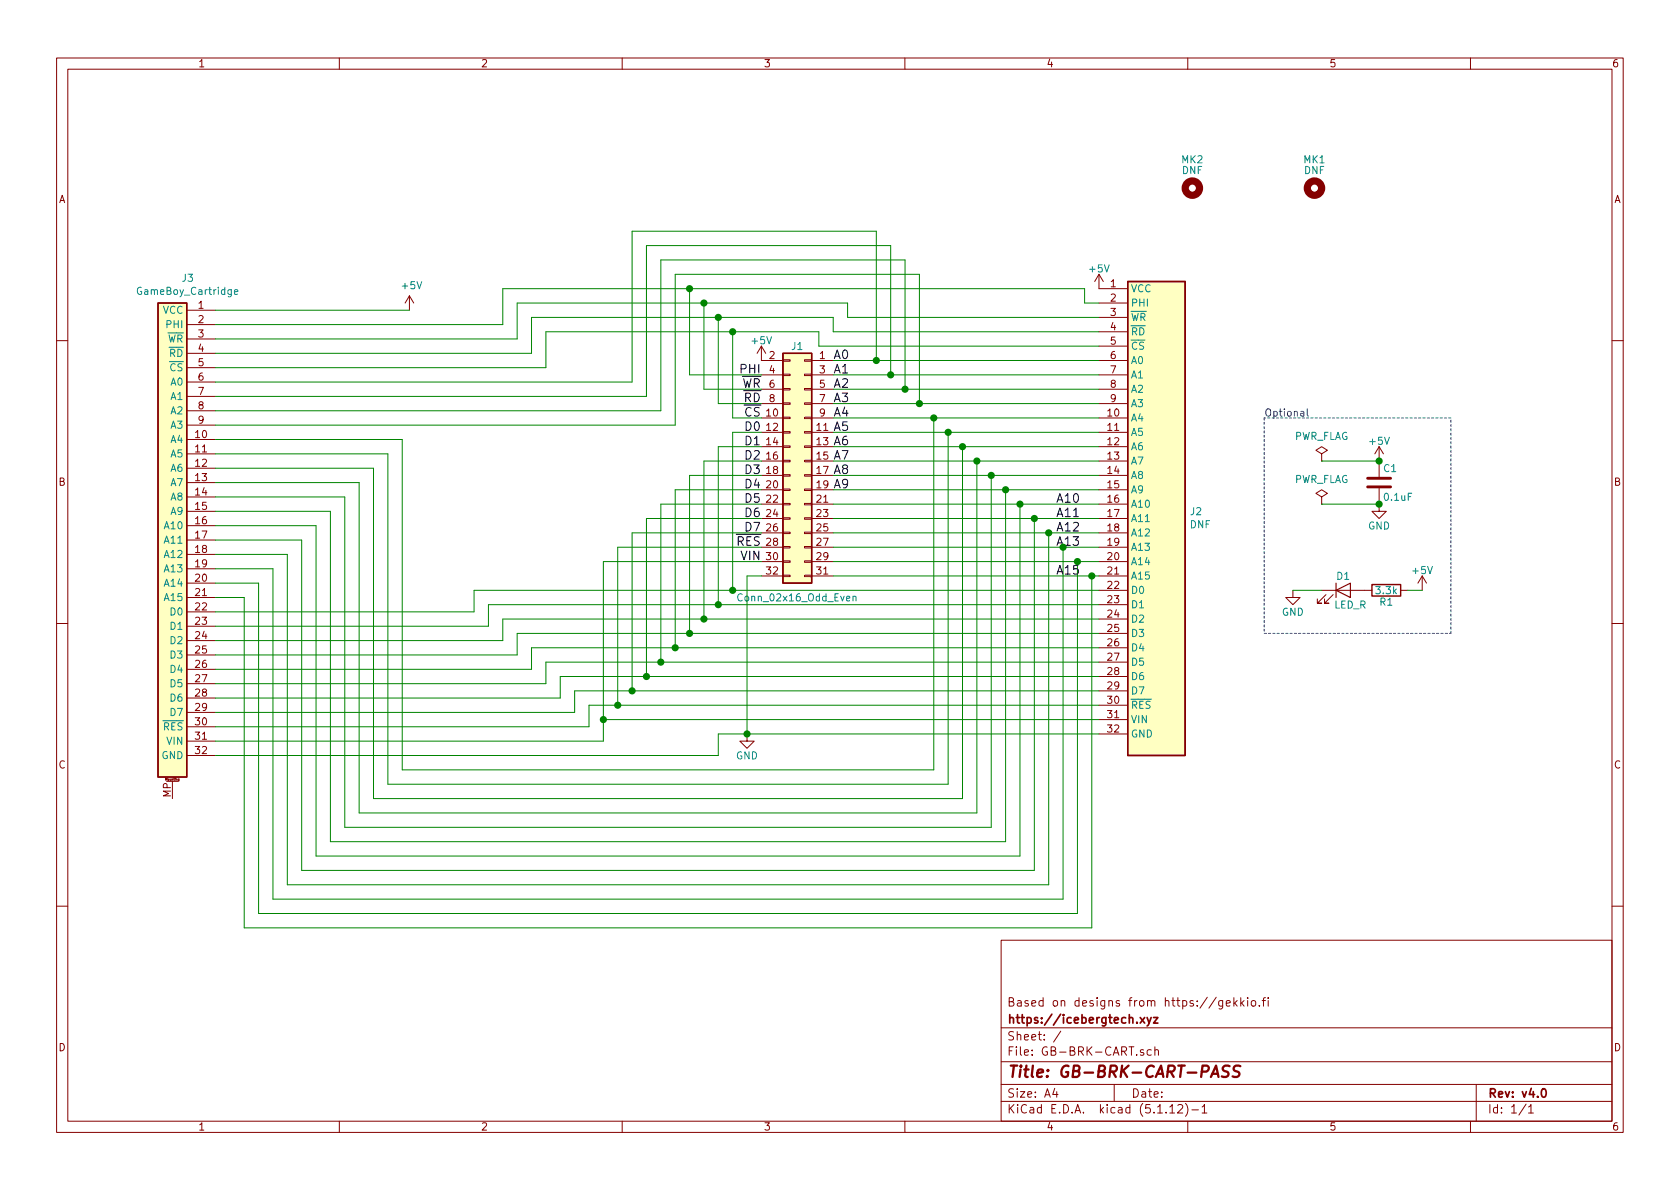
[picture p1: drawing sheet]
EESchema Schematic File Version 4
EELAYER 30 0
EELAYER END
$Descr A4 11693 8268
encoding utf-8
Sheet 1 1
Title "GB-BRK-CART-PASS"
Date ""
Rev "v4.0"
Comp "https://icebergtech.xyz"
Comment1 "Based on designs from https://gekkio.fi"
Comment2 ""
Comment3 ""
Comment4 ""
$EndDescr
$Comp
L Connector_Generic:Conn_02x16_Odd_Even J1
U 1 1
P 5600 3200
F 0 "J1" H 5650 4000 50  0000 C CNN
F 1 "Conn_02x16_Odd_Even" H 5650 2250 50  0000 C CNN
F 2 "Connector_PinHeader_2.54mm:PinHeader_2x16_P2.54mm_Vertical_SMD" H 5600 3200 50  0001 C CNN
F 3 "" H 5600 3200 50  0001 C CNN
F 4 "Molex" H 5700 4150 50  0001 C CNN "MFR"
F 5 "15-91-0800" H 5800 4250 50  0001 C CNN "MPN"
F 6 "Mouser" H 5900 4350 50  0001 C CNN "SPR"
F 7 "538-15-91-0800" H 6000 4450 50  0001 C CNN "SPN"
F 8 "" H 0   0   50  0001 C CNN "Rating"
	1    5600 3200
	-1   0    0    -1  
$EndComp
$Comp
L Device:R R1
U 1 1
P 9650 4100
F 0 "R1" V 9730 4100 50  0000 C CNN
F 1 "3.3k" V 9650 4100 50  0000 C CNN
F 2 "Resistor_SMD:R_0603_1608Metric" V 9580 4100 50  0001 C CNN
F 3 "" H 9650 4100 50  0001 C CNN
F 4 "Vishay" H 1400 -150 50  0001 C CNN "MFR"
F 5 "CRCW06033K30JNEB" H 1400 -150 50  0001 C CNN "MPN"
F 6 "Mouser" H 1400 -150 50  0001 C CNN "SPR"
F 7 "71-CRCW06033K30JNEB" H 1400 -150 50  0001 C CNN "SPN"
F 8 "1/10W 5%" V 9650 4100 60  0001 C CNN "Rating"
	1    9650 4100
	0    1    1    0   
$EndComp
$Comp
L Device:LED D1
U 1 1
P 9350 4100
F 0 "D1" H 9350 4200 50  0000 C CNN
F 1 "LED_R" H 9400 4000 50  0000 C CNN
F 2 "LED_SMD:LED_0603_1608Metric" H 9350 4100 50  0001 C CNN
F 3 "" H 9350 4100 50  0001 C CNN
F 4 "Wurth Electronics" H 1400 -150 50  0001 C CNN "MFR"
F 5 "150060SS75000" H 1400 -150 50  0001 C CNN "MPN"
F 6 "Mouser" H 1400 -150 50  0001 C CNN "SPR"
F 7 "710-150060SS75000" H 1400 -150 50  0001 C CNN "SPN"
F 8 "" H 1400 1100 50  0001 C CNN "Rating"
	1    9350 4100
	1    0    0    -1  
$EndComp
$Comp
L power:GND #PWR02
U 1 1
P 5200 5100
F 0 "#PWR02" H 5200 4850 50  0001 C CNN
F 1 "GND" H 5200 4950 50  0000 C CNN
F 2 "" H 5200 5100 50  0001 C CNN
F 3 "" H 5200 5100 50  0001 C CNN
	1    5200 5100
	1    0    0    -1  
$EndComp
$Comp
L power:GND #PWR03
U 1 1
P 9600 3500
F 0 "#PWR03" H 9600 3250 50  0001 C CNN
F 1 "GND" H 9600 3350 50  0000 C CNN
F 2 "" H 9600 3500 50  0001 C CNN
F 3 "" H 9600 3500 50  0001 C CNN
	1    9600 3500
	1    0    0    -1  
$EndComp
$Comp
L power:+5V #PWR04
U 1 1
P 5300 2500
F 0 "#PWR04" H 5300 2350 50  0001 C CNN
F 1 "+5V" H 5300 2640 50  0000 C CNN
F 2 "" H 5300 2500 50  0001 C CNN
F 3 "" H 5300 2500 50  0001 C CNN
	1    5300 2500
	1    0    0    -1  
$EndComp
$Comp
L power:+5V #PWR06
U 1 1
P 9600 3200
F 0 "#PWR06" H 9600 3050 50  0001 C CNN
F 1 "+5V" H 9600 3340 50  0000 C CNN
F 2 "" H 9600 3200 50  0001 C CNN
F 3 "" H 9600 3200 50  0001 C CNN
	1    9600 3200
	1    0    0    -1  
$EndComp
$Comp
L power:GND #PWR07
U 1 1
P 9000 4100
F 0 "#PWR07" H 9000 3850 50  0001 C CNN
F 1 "GND" H 9000 3950 50  0000 C CNN
F 2 "" H 9000 4100 50  0001 C CNN
F 3 "" H 9000 4100 50  0001 C CNN
	1    9000 4100
	1    0    0    -1  
$EndComp
$Comp
L Mechanical:Mounting_Hole MK1
U 1 1
P 9150 1300
F 0 "MK1" H 9150 1500 50  0000 C CNN
F 1 "DNF" H 9150 1425 50  0000 C CNN
F 2 "Gekkio_MountingHole:MountingHole_7.2mm" H 9150 1300 50  0001 C CNN
F 3 "" H 9150 1300 50  0001 C CNN
F 4 "" H 1550 0   50  0001 C CNN "MFR"
F 5 "" H 1550 0   50  0001 C CNN "MPN"
F 6 "" H 1550 0   50  0001 C CNN "Rating"
F 7 "" H 1550 0   50  0001 C CNN "SPN"
F 8 "" H 1550 0   50  0001 C CNN "SPR"
	1    9150 1300
	1    0    0    -1  
$EndComp
$Comp
L Mechanical:Mounting_Hole MK2
U 1 1
P 8300 1300
F 0 "MK2" H 8300 1500 50  0000 C CNN
F 1 "DNF" H 8300 1425 50  0000 C CNN
F 2 "Gekkio_MountingHole:MountingHole_2.3mm" H 8300 1300 50  0001 C CNN
F 3 "" H 8300 1300 50  0001 C CNN
F 4 "" H 0   0   50  0001 C CNN "MFR"
F 5 "" H 0   0   50  0001 C CNN "MPN"
F 6 "" H 0   0   50  0001 C CNN "Rating"
F 7 "" H 0   0   50  0001 C CNN "SPN"
F 8 "" H 0   0   50  0001 C CNN "SPR"
	1    8300 1300
	1    0    0    -1  
$EndComp
Text Label 7350 4000 0    60   ~ 0
A15
Text Label 7350 3800 0    60   ~ 0
A13
Text Label 7350 3700 0    60   ~ 0
A12
Text Label 7350 3600 0    60   ~ 0
A11
Text Label 5800 3400 0    60   ~ 0
A9
Text Label 5800 3300 0    60   ~ 0
A8
Text Label 5800 3200 0    60   ~ 0
A7
Text Label 5800 3100 0    60   ~ 0
A6
Text Label 5800 3000 0    60   ~ 0
A5
Text Label 5800 2900 0    60   ~ 0
A4
Text Label 5800 2800 0    60   ~ 0
A3
Text Label 5800 2700 0    60   ~ 0
A2
Text Label 5800 2600 0    60   ~ 0
A1
Text Label 5800 2500 0    60   ~ 0
A0
Text Label 5300 2600 2    60   ~ 0
PHI
Text Label 5300 2700 2    60   ~ 0
~WR
Text Label 5300 2800 2    60   ~ 0
~RD
Text Label 5300 2900 2    60   ~ 0
~CS
Text Label 5300 3000 2    60   ~ 0
D0
Text Label 5300 3100 2    60   ~ 0
D1
Text Label 5300 3200 2    60   ~ 0
D2
Text Label 5300 3300 2    60   ~ 0
D3
Text Label 5300 3400 2    60   ~ 0
D4
Text Label 5300 3500 2    60   ~ 0
D5
Text Label 5300 3600 2    60   ~ 0
D6
Text Label 5300 3700 2    60   ~ 0
D7
Text Label 5300 3800 2    60   ~ 0
~RES
Text Label 5300 3900 2    60   ~ 0
VIN
Wire Wire Line
	5800 2900 6500 2900
Wire Wire Line
	7650 3000 6600 3000
Wire Wire Line
	5800 3100 6700 3100
Wire Wire Line
	7650 3200 6800 3200
Wire Wire Line
	5800 3300 6900 3300
Wire Wire Line
	7650 3600 7200 3600
Wire Wire Line
	5800 3700 7300 3700
Wire Wire Line
	4800 2600 5300 2600
Wire Wire Line
	5300 3000 5100 3000
Wire Wire Line
	5000 4200 5000 3100
Wire Wire Line
	5000 3100 5300 3100
Wire Wire Line
	4900 4300 4900 3200
Wire Wire Line
	4900 3200 5300 3200
Wire Wire Line
	4800 4400 4800 3300
Wire Wire Line
	4800 3300 5300 3300
Wire Wire Line
	4700 4500 4700 3400
Wire Wire Line
	4700 3400 5300 3400
Wire Wire Line
	4600 4600 4600 3500
Wire Wire Line
	4600 3500 5300 3500
Wire Wire Line
	4500 4700 4500 3600
Wire Wire Line
	4500 3600 5300 3600
Wire Wire Line
	4400 4800 4400 3700
Wire Wire Line
	4400 3700 5300 3700
Wire Wire Line
	4300 4900 4300 3800
Wire Wire Line
	4200 5000 4200 3900
Wire Wire Line
	5200 5100 7650 5100
Wire Wire Line
	7650 2400 5700 2400
Wire Wire Line
	5700 2400 5700 2300
Wire Wire Line
	5700 2300 5100 2300
Wire Wire Line
	5100 2300 5100 2900
Wire Wire Line
	7650 2300 5800 2300
Wire Wire Line
	5800 2300 5800 2200
Wire Wire Line
	5800 2200 5000 2200
Wire Wire Line
	7650 2200 5900 2200
Wire Wire Line
	7650 2100 7550 2100
Wire Wire Line
	7650 4100 5100 4100
Wire Wire Line
	5100 4100 5100 3000
Wire Wire Line
	5000 4200 7650 4200
Wire Wire Line
	4900 4300 7650 4300
Wire Wire Line
	4800 4400 7650 4400
Wire Wire Line
	4700 4500 7650 4500
Wire Wire Line
	4600 4600 7650 4600
Wire Wire Line
	4500 4700 7650 4700
Wire Wire Line
	4400 4800 7650 4800
Wire Wire Line
	4200 5000 7650 5000
Wire Wire Line
	5200 4000 5200 5100
Wire Wire Line
	9900 4100 9800 4100
Wire Wire Line
	9200 4100 9000 4100
Connection ~ 5200 5100
Wire Wire Line
	5000 2800 5300 2800
Wire Wire Line
	4900 2700 5300 2700
Wire Wire Line
	5100 2900 5300 2900
Wire Wire Line
	4300 4900 7650 4900
$Comp
L power:+5V #PWR05
U 1 1
P 9900 4100
F 0 "#PWR05" H 9900 3950 50  0001 C CNN
F 1 "+5V" H 9900 4240 50  0000 C CNN
F 2 "" H 9900 4100 50  0001 C CNN
F 3 "" H 9900 4100 50  0001 C CNN
	1    9900 4100
	1    0    0    -1  
$EndComp
Connection ~ 9600 3200
$Comp
L power:PWR_FLAG #FLG0101
U 1 1
P 9200 3200
F 0 "#FLG0101" H 9200 3275 50  0001 C CNN
F 1 "PWR_FLAG" H 9200 3374 50  0000 C CNN
F 2 "" H 9200 3200 50  0001 C CNN
F 3 "" H 9200 3200 50  0001 C CNN
	1    9200 3200
	1    0    0    -1  
$EndComp
$Comp
L power:PWR_FLAG #FLG0102
U 1 1
P 9200 3500
F 0 "#FLG0102" H 9200 3575 50  0001 C CNN
F 1 "PWR_FLAG" H 9200 3674 50  0000 C CNN
F 2 "" H 9200 3500 50  0001 C CNN
F 3 "" H 9200 3500 50  0001 C CNN
	1    9200 3500
	1    0    0    -1  
$EndComp
$Comp
L Device:C C1
U 1 1
P 9600 3350
F 0 "C1" H 9625 3450 50  0000 L CNN
F 1 "0.1uF" H 9625 3250 50  0000 L CNN
F 2 "Capacitor_SMD:C_0603_1608Metric" H 9638 3200 50  0001 C CNN
F 3 "" H 9600 3350 50  0001 C CNN
F 4 "AVX" H 200 50  50  0001 C CNN "MFR"
F 5 "06035C104KAT4A" H 200 50  50  0001 C CNN "MPN"
F 6 "Mouser" H 200 50  50  0001 C CNN "SPR"
F 7 "581-06035C104KAT4A" H 200 50  50  0001 C CNN "SPN"
F 8 "16V X5R" H 9600 3350 60  0001 C CNN "Rating"
	1    9600 3350
	1    0    0    -1  
$EndComp
Wire Wire Line
	9200 3200 9600 3200
Wire Wire Line
	9200 3500 9600 3500
Connection ~ 9600 3500
Wire Notes Line
	8800 2900 8800 4400
Wire Notes Line
	8800 4400 10100 4400
Wire Notes Line
	10100 4400 10100 2900
Wire Notes Line
	10100 2900 8800 2900
Text Notes 8800 2900 0    50   ~ 0
Optional
$Comp
L Gekkio_Connector_Specialized:GameBoy_Cartridge_MountingPin J3
U 1 1
P 1200 3750
F 0 "J3" H 1093 5575 50  0000 C CNN
F 1 "GameBoy_Cartridge" H 1093 5484 50  0000 C CNN
F 2 "Gekkio_Connector_PCBEdge:GameBoy_Cartridge_AGS_1x32-1MP_P1.50mm_Socket_Horizontal" H 1200 1950 50  0001 C CNN
F 3 "" H 1200 3750 50  0001 L CNN
	1    1200 3750
	-1   0    0    -1  
$EndComp
$Comp
L GB-BRK-CART-rescue:GameBoy_Cartridge-Gekkio_Connector_Specialized J2
U 1 1
P 8050 3600
F 0 "J2" H 8280 3650 50  0000 L CNN
F 1 "DNF" H 8280 3559 50  0000 L CNN
F 2 "Gekkio_Connector_PCBEdge:GameBoy_Cartridge_1x32_P1.50mm_Edge" H 7950 1800 50  0001 C CNN
F 3 "" H 7950 3600 50  0001 L CNN
F 4 "" H 1550 0   50  0001 C CNN "MFR"
F 5 "" H 1550 0   50  0001 C CNN "MPN"
F 6 "" H 1550 0   50  0001 C CNN "Rating"
F 7 "" H 1550 0   50  0001 C CNN "SPN"
F 8 "" H 1550 0   50  0001 C CNN "SPR"
	1    8050 3600
	1    0    0    -1  
$EndComp
Wire Wire Line
	7550 2100 7550 2000
$Comp
L power:+5V #PWR01
U 1 1
P 7650 2000
F 0 "#PWR01" H 7650 1850 50  0001 C CNN
F 1 "+5V" H 7650 2140 50  0000 C CNN
F 2 "" H 7650 2000 50  0001 C CNN
F 3 "" H 7650 2000 50  0001 C CNN
	1    7650 2000
	1    0    0    -1  
$EndComp
$Comp
L power:+5V #PWR08
U 1 1
P 2850 2150
F 0 "#PWR08" H 2850 2000 50  0001 C CNN
F 1 "+5V" H 2865 2323 50  0000 C CNN
F 2 "" H 2850 2150 50  0001 C CNN
F 3 "" H 2850 2150 50  0001 C CNN
	1    2850 2150
	1    0    0    -1  
$EndComp
Wire Wire Line
	3500 2000 3500 2250
Wire Wire Line
	3600 2100 3600 2350
Wire Wire Line
	5000 2200 3700 2200
Wire Wire Line
	3700 2200 3700 2450
Connection ~ 5000 2200
Wire Wire Line
	5100 2300 3800 2300
Wire Wire Line
	3800 2300 3800 2550
Connection ~ 5100 2300
Wire Wire Line
	5000 5250 5000 5100
Wire Wire Line
	5000 5100 5200 5100
Wire Wire Line
	4200 5000 4200 5150
Connection ~ 4200 5000
Wire Wire Line
	4300 4900 4100 4900
Wire Wire Line
	4100 4900 4100 5050
Connection ~ 4300 4900
Wire Wire Line
	4400 4800 4000 4800
Wire Wire Line
	4000 4800 4000 4950
Connection ~ 4400 4800
Wire Wire Line
	4500 4700 3900 4700
Wire Wire Line
	3900 4700 3900 4850
Connection ~ 4500 4700
Wire Wire Line
	4600 4600 3800 4600
Wire Wire Line
	3800 4600 3800 4750
Connection ~ 4600 4600
Wire Wire Line
	4700 4500 3700 4500
Wire Wire Line
	3700 4500 3700 4650
Connection ~ 4700 4500
Wire Wire Line
	4800 4400 3600 4400
Wire Wire Line
	3600 4400 3600 4550
Connection ~ 4800 4400
Wire Wire Line
	4900 4300 3500 4300
Wire Wire Line
	3500 4300 3500 4450
Connection ~ 4900 4300
Wire Wire Line
	5000 4200 3400 4200
Wire Wire Line
	3400 4200 3400 4350
Connection ~ 5000 4200
Wire Wire Line
	5100 4100 3300 4100
Wire Wire Line
	3300 4100 3300 4250
Connection ~ 5100 4100
Wire Wire Line
	5200 4000 5300 4000
Wire Wire Line
	4200 3900 5300 3900
Wire Wire Line
	5800 3800 7400 3800
Wire Wire Line
	1500 5250 5000 5250
Wire Wire Line
	1500 5150 4200 5150
Wire Wire Line
	1500 5050 4100 5050
Wire Wire Line
	1500 4950 4000 4950
Wire Wire Line
	1500 4850 3900 4850
Wire Wire Line
	1500 4750 3800 4750
Wire Wire Line
	1500 4650 3700 4650
Wire Wire Line
	1500 4550 3600 4550
Wire Wire Line
	1500 4450 3500 4450
Wire Wire Line
	1500 4350 3400 4350
Wire Wire Line
	1500 4250 3300 4250
Wire Wire Line
	1500 2150 2850 2150
Wire Wire Line
	1500 2250 3500 2250
Wire Wire Line
	1500 2350 3600 2350
Wire Wire Line
	1500 2450 3700 2450
Wire Wire Line
	1500 2550 3800 2550
Wire Wire Line
	5800 3900 7500 3900
Wire Wire Line
	5300 3800 4300 3800
Wire Wire Line
	5800 4000 7600 4000
Wire Wire Line
	5800 3500 7100 3500
Wire Wire Line
	7650 3400 7000 3400
Text Label 7350 3500 0    60   ~ 0
A10
Wire Wire Line
	7600 4000 7600 6450
Wire Wire Line
	7600 6450 1700 6450
Wire Wire Line
	1700 6450 1700 4150
Wire Wire Line
	1500 4150 1700 4150
Connection ~ 7600 4000
Wire Wire Line
	7600 4000 7650 4000
Wire Wire Line
	7500 3900 7500 6350
Wire Wire Line
	7500 6350 1800 6350
Wire Wire Line
	1800 6350 1800 4050
Wire Wire Line
	1800 4050 1500 4050
Connection ~ 7500 3900
Wire Wire Line
	7500 3900 7650 3900
Wire Wire Line
	7400 3800 7400 6250
Wire Wire Line
	7400 6250 1900 6250
Wire Wire Line
	1900 6250 1900 3950
Wire Wire Line
	1900 3950 1500 3950
Connection ~ 7400 3800
Wire Wire Line
	7400 3800 7650 3800
Wire Wire Line
	1500 3850 2000 3850
Wire Wire Line
	2000 3850 2000 6150
Wire Wire Line
	2000 6150 7300 6150
Wire Wire Line
	7300 6150 7300 3700
Connection ~ 7300 3700
Wire Wire Line
	7300 3700 7650 3700
Wire Wire Line
	7200 3600 7200 6050
Wire Wire Line
	7200 6050 2100 6050
Wire Wire Line
	2100 6050 2100 3750
Wire Wire Line
	2100 3750 1500 3750
Connection ~ 7200 3600
Wire Wire Line
	7200 3600 5800 3600
Wire Wire Line
	1500 3650 2200 3650
Wire Wire Line
	2200 3650 2200 5950
Wire Wire Line
	2200 5950 7100 5950
Wire Wire Line
	7100 5950 7100 3500
Connection ~ 7100 3500
Wire Wire Line
	7100 3500 7650 3500
Wire Wire Line
	7000 3400 7000 5850
Wire Wire Line
	7000 5850 2300 5850
Wire Wire Line
	2300 5850 2300 3550
Wire Wire Line
	2300 3550 1500 3550
Connection ~ 7000 3400
Wire Wire Line
	7000 3400 5800 3400
Wire Wire Line
	1500 3450 2400 3450
Wire Wire Line
	2400 3450 2400 5750
Wire Wire Line
	2400 5750 6900 5750
Wire Wire Line
	6900 5750 6900 3300
Connection ~ 6900 3300
Wire Wire Line
	6900 3300 7650 3300
Wire Wire Line
	6800 3200 6800 5650
Wire Wire Line
	6800 5650 2500 5650
Wire Wire Line
	2500 5650 2500 3350
Wire Wire Line
	2500 3350 1500 3350
Connection ~ 6800 3200
Wire Wire Line
	6800 3200 5800 3200
Wire Wire Line
	1500 3250 2600 3250
Wire Wire Line
	2600 3250 2600 5550
Wire Wire Line
	2600 5550 6700 5550
Wire Wire Line
	6700 5550 6700 3100
Connection ~ 6700 3100
Wire Wire Line
	6700 3100 7650 3100
Wire Wire Line
	6600 3000 6600 5450
Wire Wire Line
	6600 5450 2700 5450
Wire Wire Line
	2700 5450 2700 3150
Wire Wire Line
	2700 3150 1500 3150
Connection ~ 6600 3000
Wire Wire Line
	6600 3000 5800 3000
Wire Wire Line
	6500 2900 6500 5350
Wire Wire Line
	6500 5350 2800 5350
Wire Wire Line
	2800 5350 2800 3050
Wire Wire Line
	1500 3050 2800 3050
Connection ~ 6500 2900
Wire Wire Line
	6500 2900 7650 2900
Wire Wire Line
	4700 2950 1500 2950
Wire Wire Line
	6300 1800 4600 1800
Wire Wire Line
	4600 2850 1500 2850
Wire Wire Line
	1500 2750 4500 2750
Wire Wire Line
	4500 2750 4500 1700
Wire Wire Line
	4500 1700 6200 1700
Wire Wire Line
	6100 1600 4400 1600
Wire Wire Line
	4400 1600 4400 2650
Wire Wire Line
	4400 2650 1500 2650
Connection ~ 6100 2500
Connection ~ 6200 2600
Connection ~ 6300 2700
Connection ~ 6400 2800
Wire Wire Line
	6400 2800 5800 2800
Wire Wire Line
	7650 2800 6400 2800
Wire Wire Line
	6300 2700 7650 2700
Wire Wire Line
	5800 2700 6300 2700
Wire Wire Line
	6200 2600 5800 2600
Wire Wire Line
	7650 2600 6200 2600
Wire Wire Line
	6100 2500 7650 2500
Wire Wire Line
	5800 2500 6100 2500
Wire Wire Line
	5000 2800 5000 2200
Wire Wire Line
	6100 2500 6100 1600
Wire Wire Line
	6200 1700 6200 2600
Wire Wire Line
	4600 1800 4600 2850
Wire Wire Line
	6300 2700 6300 1800
Wire Wire Line
	4700 1900 4700 2950
Wire Wire Line
	6400 1900 4700 1900
Wire Wire Line
	6400 2800 6400 1900
Connection ~ 4900 2100
Wire Wire Line
	4900 2100 3600 2100
Connection ~ 4800 2000
Wire Wire Line
	4800 2000 3500 2000
Wire Wire Line
	7550 2000 4800 2000
Wire Wire Line
	5900 2100 4900 2100
Wire Wire Line
	5900 2200 5900 2100
Wire Wire Line
	4800 2000 4800 2600
Wire Wire Line
	4900 2700 4900 2100
$EndSCHEMATC
